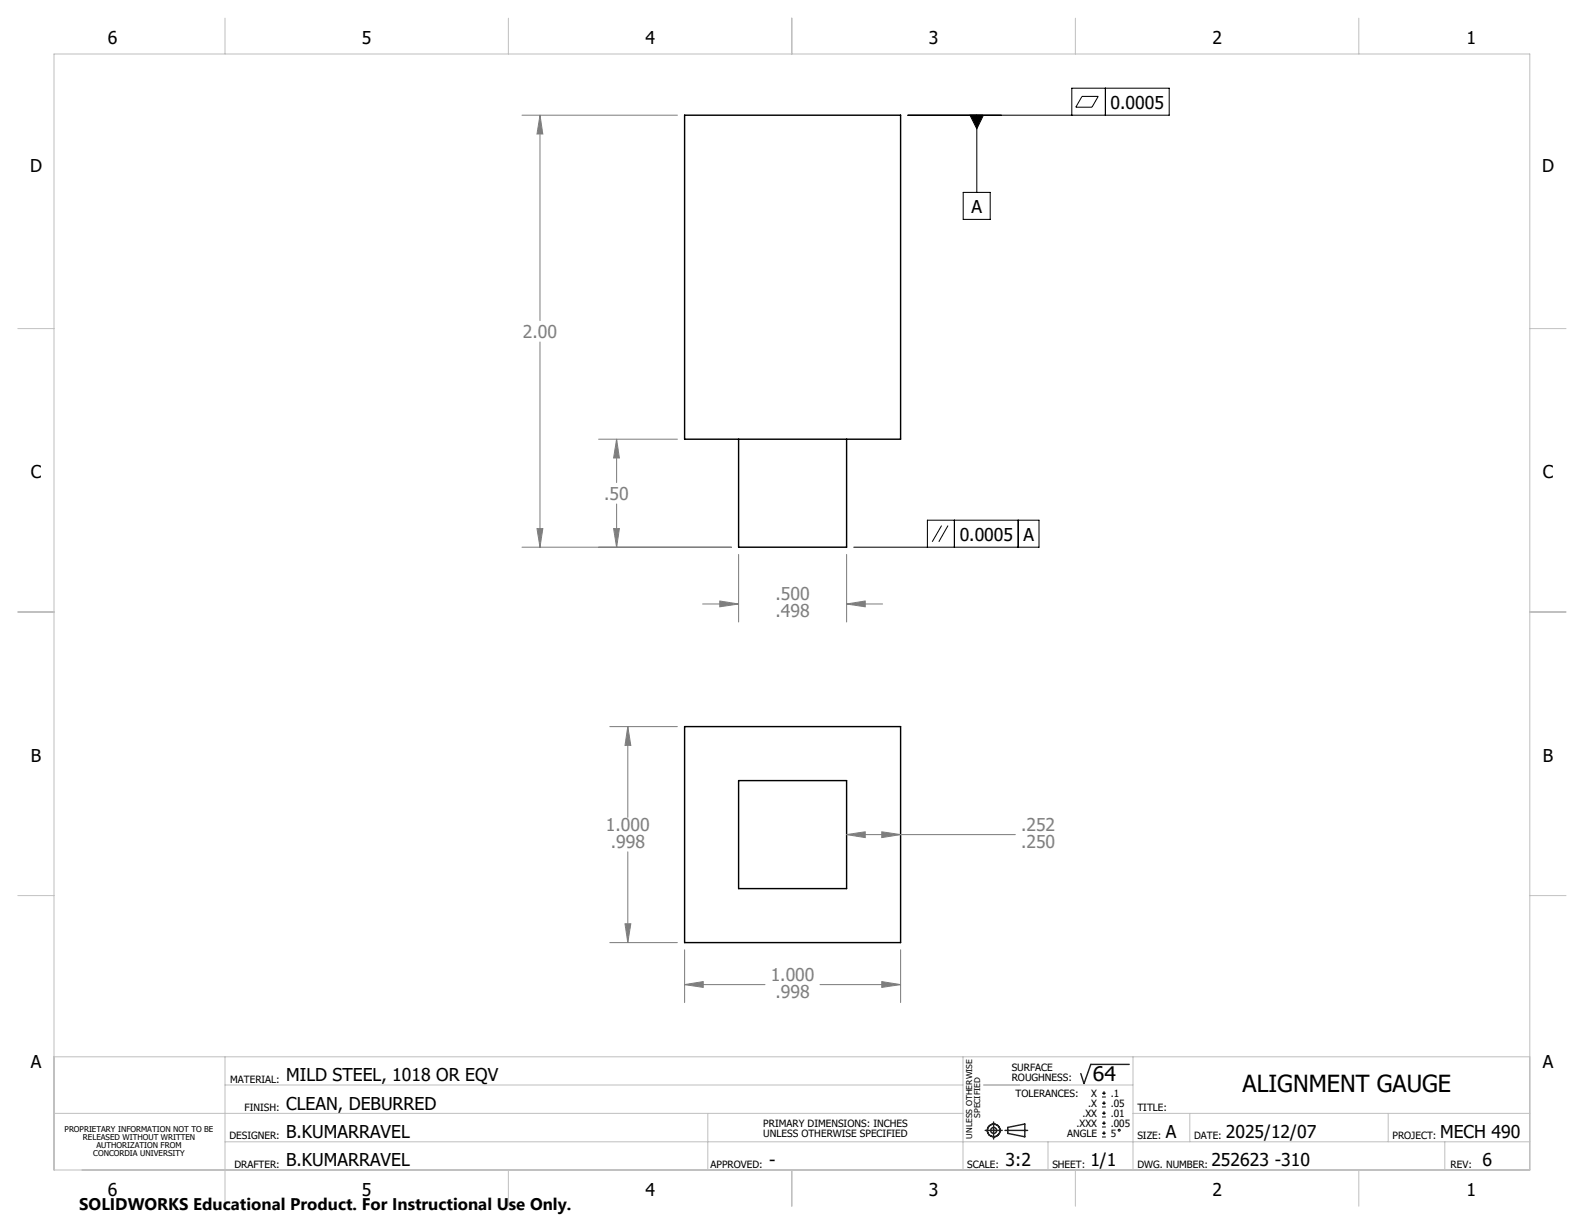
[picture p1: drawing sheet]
<svg xmlns="http://www.w3.org/2000/svg" width="279mm" height="216mm" viewBox="0 0 279 216" stroke-linecap="round" stroke-linejoin="round" font-family="sans-serif">
<path d="M120.8 20.3h38.1v57.2h-38.1zM130.3 77.5v19h19v-19M120.8 128.2h38.1v38.1h-38.1zM130.3 137.7h19v19h-19z" fill="none" stroke="#000" stroke-width=".25"/>
<g fill="none" stroke="#000" stroke-width=".18">
<path d="M190.9 17h2.8l-1.1 1.9h-2.8zM195 15.6v4.7M160.1 20.3h46.1v-4.7h-17.1v4.7M169.9 33.9h4.8v4.8h-4.8zM171.1 20.3h2.4l-1.2 2.4zM172.3 20.3v13.6M150.6 96.5h32.7v-4.7h-19.7v4.7M166.1 92.7l-1.7 2.9M167.2 92.7l-1.6 2.9M168.3 91.8v4.7M179.6 91.8v4.7M194.4 193.5h.7"/>
<path d="M194.4 192.8h.7M194.4 195.3h.7M194.4 194.6h.7M194.4 197h.7M194.4 196.4h.7M194.4 198.8h.7M194.4 198.1h.7M194.4 199.9h.7M194.7 192.5v.6M194.7 194.2v.7M194.7 196v.7M194.7 197.8v.6"/>
<path d="M194.7 199.5v.7M194.4 200.6h.7"/>
<circle cx="197.4" cy="199.4" r=".16"/>
</g>
<g fill="none" stroke="#808080" stroke-width=".18">
<path d="M92.1 20.3h27.4M95.2 20.3l.5 3.3h-1zM95.2 20.3v36.3M95.2 60.3v36.2M105.6 77.5h13.9M108.8 77.5l.5 3.3h-1.1zM108.8 77.5v7.6M92.1 96.5h36.9M94.7 93.2h1l-.5 3.3zM108.2 93.2h1.1l-.5 3.3zM108.8 88.9v7.6M130.3 97.8v11.9"/>
<path d="M149.3 97.8v11.9M123.9 106.5h6.4M127 106l3.3 .5-3.3 .5zM149.3 106.5l3.3-.5v1zM149.3 106.5h6.4M107.6 128.2h11.9M110.7 128.2l.6 3.3h-1.1zM110.7 128.2v16M110.7 150.2v16.1M149.3 147.2l3.3-.5v1zM149.3 147.2h29.8M155.5 146.7l3.4 .5-3.4 .5z"/>
<path d="M107.6 166.3h11.9M110.2 162.9h1.1l-.6 3.4zM120.8 173.7l3.2-.6v1.1zM120.8 167.5v9.3M120.8 173.7h14.1M144.6 173.7h14.3M155.5 173.1l3.4 .6-3.4 .5zM158.9 167.5v9.3"/>
</g>
<g fill="none" stroke="#191924" stroke-width=".25">
<path d="M173.8 199.4h3M175.3 197.9v3M177.3 199.4h4M177.8 198.9l3-.6v2.2l-3-.6zM199.2 187.7h-6.8l-1.2 3.4-.6-1.7"/>
<circle cx="175.3" cy="199.4" r="1.11"/>
<circle cx="175.3" cy="199.4" r=".52"/>
</g>
<g fill="none" stroke="#c0c0c0" stroke-width=".18">
<path d="M9.5 9.5h260.3v196.9h-260.3zM39.7 3.2v6.3M89.7 3.2v6.3M139.7 3.2v6.4M189.7 3.2v6.3M239.7 3.2v6.3M3.1 58h6.4M269.8 58h6.4M3.1 107.9h6.4M269.8 107.9h6.4M3.1 158h6.4M269.8 158h6.4"/>
<path d="M9.5 186.4h260.3M9.5 196.4h160.4M39.7 186.4v26.4M39.7 191.4h130.2M124.8 196.4v10M169.9 186.4v20M173.5 191.4h26.3M199.8 196.4h70M199.8 186.4v20M209.9 196.4v5M244.9 196.4v5M39.7 201.4h230.1"/>
<path d="M89.7 206.4v6.4M139.7 206.4v6.4M184.9 201.4v5M189.7 206.4v6.4M239.7 206.4v6.4M254.8 201.4v5"/>
</g>
<path d="M171.1 20.3h2.4l-1.2 2.4z" fill="#000"/>
<path d="M108.2 93.2h1.1l-.5 3.3zM108.8 77.5l.5 3.3h-1.1zM94.7 93.2h1l-.5 3.3zM95.2 20.3l.5 3.3h-1zM149.3 106.5l3.3-.5v1zM127 106l3.3 .5-3.3 .5zM120.8 173.7l3.2-.6v1.1zM155.5 173.1l3.4 .6-3.4 .5zM110.7 128.2l.6 3.3h-1.1zM110.2 162.9h1.1l-.6 3.4zM149.3 147.2l3.3-.5v1zM155.5 146.7l3.4 .5-3.4 .5z" fill="#808080"/>
<text font-size="4.2" x="219.2" y="192.6">ALIGNMENT GAUGE</text>
<text font-size="3.5" x="192.8" y="190.6">64</text>
<g font-size="3.1">
<text x="19" y="7.8">6</text>
<text x="63.9" y="7.8">5</text>
<text x="113.9" y="7.8">4</text>
<text x="163.9" y="7.8">3</text>
<text x="213.8" y="7.8">2</text>
<text x="258.7" y="7.8">1</text>
<text x="195.9" y="19.2">0.0005</text>
<text x="5.3" y="30.4">D</text>
<text x="272" y="30.4">D</text>
<text x="171.4" y="37.5">A</text>
<text x="5.4" y="84.4">C</text>
<text x="272.1" y="84.4">C</text>
<text x="169.3" y="95.4">0.0005</text>
<text x="180.5" y="95.4">A</text>
<text x="5.4" y="134.4">B</text>
<text x="272.1" y="134.4">B</text>
<text x="5.4" y="188.4">A</text>
<text x="50.5" y="190.7">MILD STEEL, 1018 OR EQV</text>
<text x="272.1" y="188.4">A</text>
<text x="50.5" y="195.7">CLEAN, DEBURRED</text>
<text x="50.5" y="200.7">B.KUMARRAVEL</text>
<text x="205.7" y="200.7">A</text>
<text x="216.2" y="200.7">2025/12/07</text>
<text x="254" y="200.7">MECH 490</text>
<text x="50.5" y="205.7">B.KUMARRAVEL</text>
<text x="135.7" y="205.7">-</text>
<text x="177.4" y="205.7">3:2</text>
<text x="192.3" y="205.7">1/1</text>
<text x="213.7" y="205.7">252623 -310</text>
<text x="261.5" y="205.7">6</text>
<text x="19" y="211">6</text>
<text x="63.9" y="211">5</text>
<text x="113.9" y="211">4</text>
<text x="163.9" y="211">3</text>
<text x="213.8" y="211">2</text>
<text x="258.7" y="211">1</text>
</g>
<g font-size="3.1" fill="#808080">
<text x="92.2" y="59.6">2.00</text>
<text x="106.6" y="88.2">.50</text>
<text x="136.8" y="105.9">.500</text>
<text x="136.8" y="108.9">.498</text>
<text x="106.9" y="146.5">1.000</text>
<text x="107.7" y="149.6">.998</text>
<text x="180.1" y="146.5">.252</text>
<text x="180.1" y="149.6">.250</text>
<text x="135.9" y="173">1.000</text>
<text x="136.8" y="176">.998</text>
</g>
<text font-size="3" x="14" y="213.5">SOLIDWORKS Educational Product. For Instructional Use Only.</text>
<g font-size="1.8">
<text x="40.6" y="191">MATERIAL:</text>
<text x="178.5" y="189">SURFACE</text>
<text x="178.5" y="190.8">ROUGHNESS:</text>
<text x="43.1" y="196">FINISH:</text>
<text x="179.1" y="193.5">TOLERANCES:</text>
<text x="190.9" y="197">.XX</text>
<text x="191.9" y="195.3">.X</text>
<text x="192.5" y="193.5">X</text>
<text x="195.9" y="193.5">.1</text>
<text x="195.9" y="195.3">.05</text>
<text x="195.9" y="197">.01</text>
<text x="200.6" y="196">TITLE:</text>
<text x="40.5" y="201">DESIGNER:</text>
<text x="134.6" y="198.8">PRIMARY DIMENSIONS: INCHES</text>
<text x="134.6" y="200.5">UNLESS OTHERWISE SPECIFIED</text>
<text x="188.2" y="200.5">ANGLE</text>
<text x="189.9" y="198.8">.XXX</text>
<text x="195.9" y="198.8">.005</text>
<text x="195.9" y="200.5">5</text>
<text x="200.6" y="201">SIZE:</text>
<text x="210.6" y="201">DATE:</text>
<text x="245.6" y="201">PROJECT:</text>
<text x="41.3" y="206">DRAFTER:</text>
<text x="125.3" y="206">APPROVED:</text>
<text x="170.6" y="206">SCALE:</text>
<text x="185.6" y="206">SHEET:</text>
<text x="200.6" y="206">DWG. NUMBER:</text>
<text x="255.9" y="206">REV:</text>
</g>
<g font-size="1.4">
<text x="172.9" y="197.2" transform="rotate(-90 172.9 197.2)">SPECIFIED</text>
<text x="11.4" y="199.7">PROPRIETARY INFORMATION NOT TO BE</text>
<text x="14.6" y="201.1">RELEASED WITHOUT WRITTEN</text>
<text x="16.5" y="203.9">CONCORDIA UNIVERSITY</text>
<text x="17" y="202.5">AUTHORIZATION FROM</text>
<text x="171.5" y="200.8" transform="rotate(-90 171.5 200.8)">UNLESS OTHERWISE</text>
</g>
</svg>
